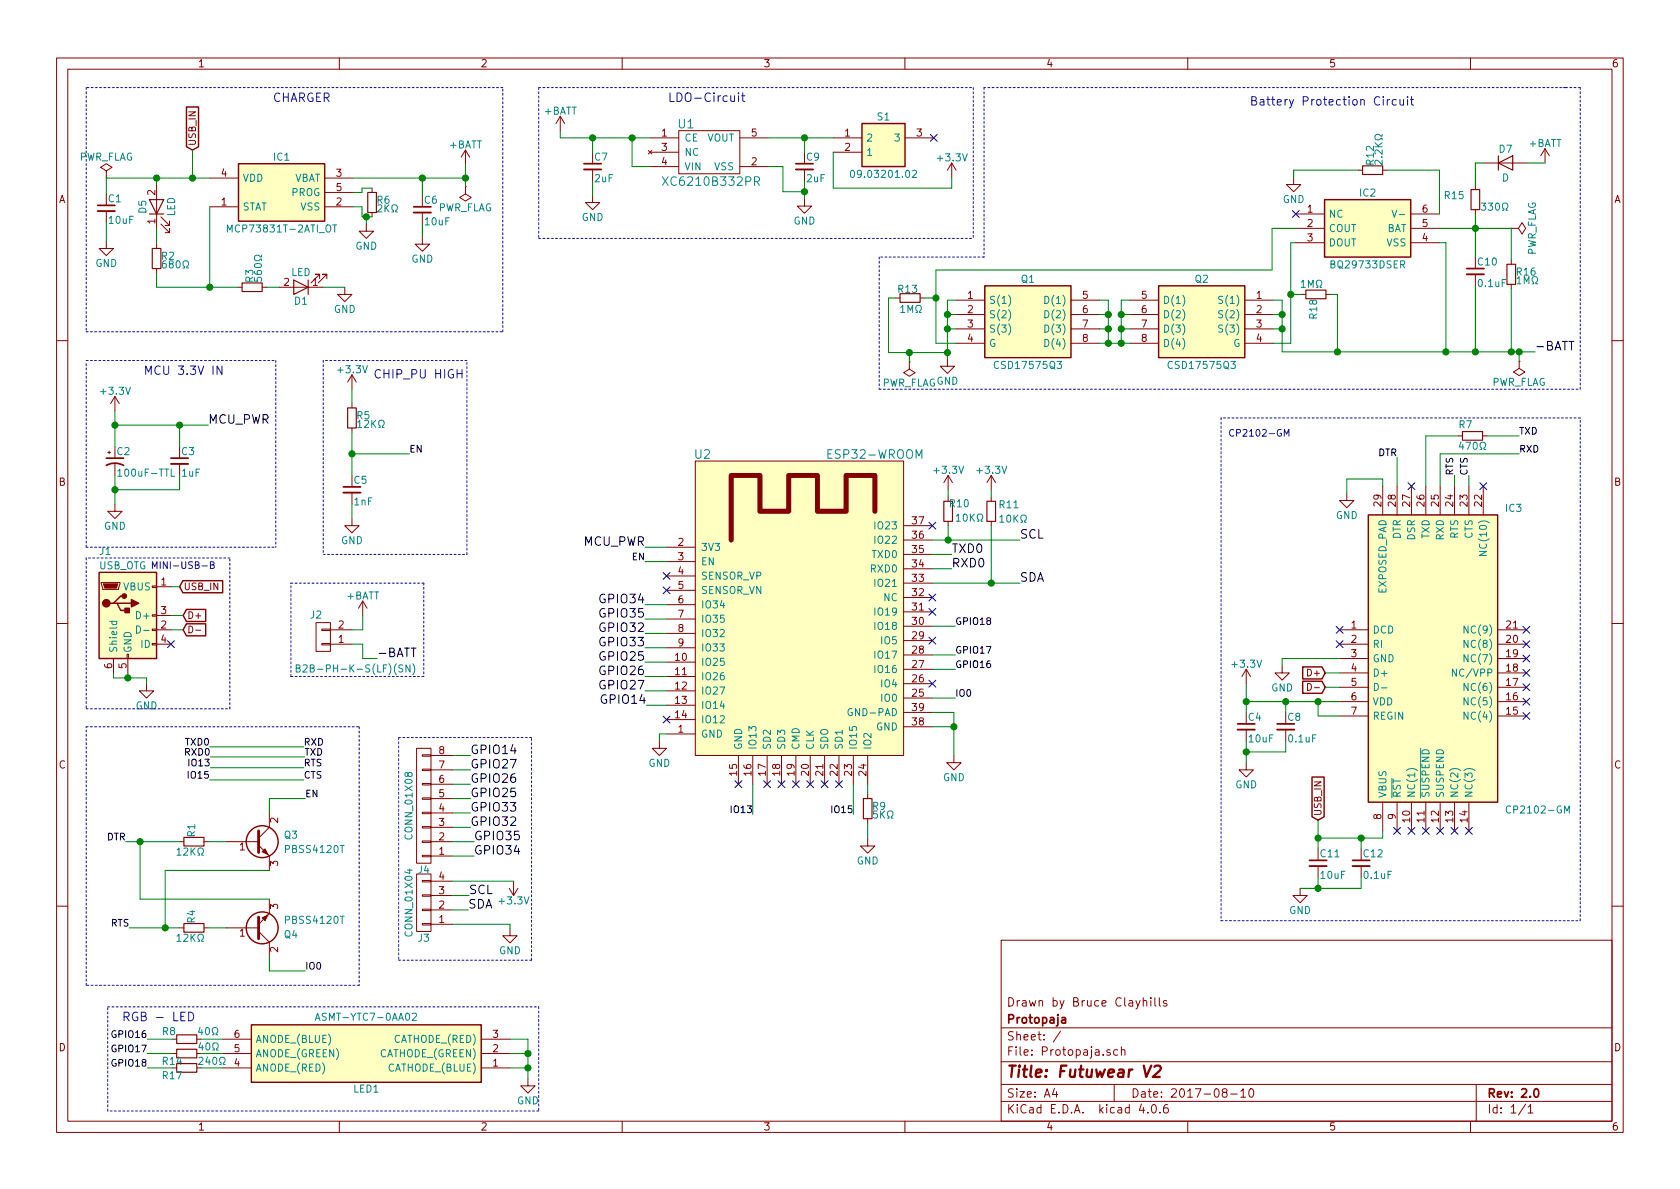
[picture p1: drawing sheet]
EESchema Schematic File Version 2
LIBS:Protopaja-rescue
LIBS:power
LIBS:device
LIBS:transistors
LIBS:conn
LIBS:linear
LIBS:regul
LIBS:74xx
LIBS:cmos4000
LIBS:adc-dac
LIBS:memory
LIBS:xilinx
LIBS:microcontrollers
LIBS:dsp
LIBS:microchip
LIBS:analog_switches
LIBS:motorola
LIBS:texas
LIBS:intel
LIBS:audio
LIBS:interface
LIBS:digital-audio
LIBS:philips
LIBS:display
LIBS:cypress
LIBS:siliconi
LIBS:opto
LIBS:atmel
LIBS:contrib
LIBS:valves
LIBS:Protopaja
LIBS:Protopaja-cache
EELAYER 25 0
EELAYER END
$Descr A4 11693 8268
encoding utf-8
Sheet 1 1
Title "Futuwear V2"
Date "2017-08-10"
Rev "2.0"
Comp "Protopaja"
Comment1 "Drawn by Bruce Clayhills"
Comment2 ""
Comment3 ""
Comment4 ""
$EndDescr
$Comp
L ESP32-WROOM U2
U 1 1
P 5590 4400
F 0 "U2" H 4890 5650 60  0000 C CNN
F 1 "ESP32-WROOM" H 6090 5650 60  0000 C CNN
F 2 "ESP32-footprints-Lib:ESP32-WROOM" H 5940 5750 60  0001 C CNN
F 3 "" H 5140 4850 60  0001 C CNN
	1    5590 4400
	1    0    0    -1  
$EndComp
$Comp
L +3.3V #PWR01
U 1 1
P 6625 1225
F 0 "#PWR01" H 6625 1075 50  0001 C CNN
F 1 "+3.3V" H 6625 1365 50  0000 C CNN
F 2 "" H 6625 1225 50  0001 C CNN
F 3 "" H 6625 1225 50  0001 C CNN
	1    6625 1225
	1    0    0    -1  
$EndComp
$Comp
L C_Small C7
U 1 1
P 4125 1150
F 0 "C7" H 4135 1220 50  0000 L CNN
F 1 "2uF" H 4135 1070 50  0000 L CNN
F 2 "Capacitors_SMD:C_0805_HandSoldering" H 4125 1150 50  0001 C CNN
F 3 "" H 4125 1150 50  0001 C CNN
	1    4125 1150
	1    0    0    -1  
$EndComp
$Comp
L C_Small C9
U 1 1
P 5600 1150
F 0 "C9" H 5610 1220 50  0000 L CNN
F 1 "2uF" H 5610 1070 50  0000 L CNN
F 2 "Capacitors_SMD:C_0805_HandSoldering" H 5600 1150 50  0001 C CNN
F 3 "" H 5600 1150 50  0001 C CNN
	1    5600 1150
	1    0    0    -1  
$EndComp
$Comp
L GND #PWR02
U 1 1
P 4125 1350
F 0 "#PWR02" H 4125 1100 50  0001 C CNN
F 1 "GND" H 4125 1200 50  0000 C CNN
F 2 "" H 4125 1350 50  0001 C CNN
F 3 "" H 4125 1350 50  0001 C CNN
	1    4125 1350
	1    0    0    -1  
$EndComp
Text Notes 4650 700  0    60   ~ 0
LDO-Circuit\n
$Comp
L +3.3V #PWR03
U 1 1
P 800 2850
F 0 "#PWR03" H 800 2700 50  0001 C CNN
F 1 "+3.3V" H 800 2990 50  0000 C CNN
F 2 "" H 800 2850 50  0001 C CNN
F 3 "" H 800 2850 50  0001 C CNN
	1    800  2850
	1    0    0    -1  
$EndComp
$Comp
L C_Small C3
U 1 1
P 1250 3200
F 0 "C3" H 1260 3270 50  0000 L CNN
F 1 "1uF" H 1260 3120 50  0000 L CNN
F 2 "Capacitors_SMD:C_0805_HandSoldering" H 1250 3200 50  0001 C CNN
F 3 "" H 1250 3200 50  0001 C CNN
	1    1250 3200
	1    0    0    -1  
$EndComp
$Comp
L GND #PWR04
U 1 1
P 800 3500
F 0 "#PWR04" H 800 3250 50  0001 C CNN
F 1 "GND" H 800 3350 50  0000 C CNN
F 2 "" H 800 3500 50  0001 C CNN
F 3 "" H 800 3500 50  0001 C CNN
	1    800  3500
	1    0    0    -1  
$EndComp
Text Notes 1000 2600 0    59   ~ 0
MCU 3.3V IN\n
$Comp
L C_Small C5
U 1 1
P 2450 3400
F 0 "C5" H 2460 3470 50  0000 L CNN
F 1 "1nF" H 2460 3320 50  0000 L CNN
F 2 "Capacitors_SMD:C_0805_HandSoldering" H 2450 3400 50  0001 C CNN
F 3 "" H 2450 3400 50  0001 C CNN
	1    2450 3400
	1    0    0    -1  
$EndComp
$Comp
L R_Small R5
U 1 1
P 2450 2900
F 0 "R5" H 2480 2920 50  0000 L CNN
F 1 "12KΩ" H 2480 2860 50  0000 L CNN
F 2 "Resistors_SMD:R_0805_HandSoldering" H 2450 2900 50  0001 C CNN
F 3 "" H 2450 2900 50  0001 C CNN
	1    2450 2900
	1    0    0    -1  
$EndComp
$Comp
L +3.3V #PWR05
U 1 1
P 2450 2700
F 0 "#PWR05" H 2450 2550 50  0001 C CNN
F 1 "+3.3V" H 2450 2840 50  0000 C CNN
F 2 "" H 2450 2700 50  0001 C CNN
F 3 "" H 2450 2700 50  0001 C CNN
	1    2450 2700
	1    0    0    -1  
$EndComp
$Comp
L GND #PWR06
U 1 1
P 2450 3600
F 0 "#PWR06" H 2450 3350 50  0001 C CNN
F 1 "GND" H 2450 3450 50  0000 C CNN
F 2 "" H 2450 3600 50  0001 C CNN
F 3 "" H 2450 3600 50  0001 C CNN
	1    2450 3600
	1    0    0    -1  
$EndComp
Text Notes 2600 2625 0    59   ~ 0
CHIP_PU HIGH
$Comp
L GND #PWR07
U 1 1
P 6640 5250
F 0 "#PWR07" H 6640 5000 50  0001 C CNN
F 1 "GND" H 6640 5100 50  0000 C CNN
F 2 "" H 6640 5250 50  0001 C CNN
F 3 "" H 6640 5250 50  0001 C CNN
	1    6640 5250
	1    0    0    -1  
$EndComp
$Comp
L R_Small R12
U 1 1
P 9555 1175
F 0 "R12" H 9585 1195 50  0000 L CNN
F 1 "2.2KΩ" H 9585 1135 50  0000 L CNN
F 2 "Resistors_SMD:R_0805_HandSoldering" H 9555 1175 50  0001 C CNN
F 3 "" H 9555 1175 50  0001 C CNN
	1    9555 1175
	0    -1   -1   0   
$EndComp
$Comp
L R_Small R15
U 1 1
P 10270 1380
F 0 "R15" H 10345 1355 50  0000 L CNN
F 1 "330Ω" H 10035 1435 50  0000 L CNN
F 2 "Resistors_SMD:R_0805_HandSoldering" H 10270 1380 50  0001 C CNN
F 3 "" H 10270 1380 50  0001 C CNN
	1    10270 1380
	-1   0    0    1   
$EndComp
$Comp
L C_Small C10
U 1 1
P 10270 1880
F 0 "C10" H 10280 1950 50  0000 L CNN
F 1 "0.1uF" H 10280 1800 50  0000 L CNN
F 2 "Capacitors_SMD:C_0805_HandSoldering" H 10270 1880 50  0001 C CNN
F 3 "" H 10270 1880 50  0001 C CNN
	1    10270 1880
	1    0    0    -1  
$EndComp
$Comp
L D D7
U 1 1
P 10480 1125
F 0 "D7" H 10480 1225 50  0000 C CNN
F 1 "D" H 10480 1025 50  0000 C CNN
F 2 "Diodes_SMD:D_0805" H 10480 1125 50  0001 C CNN
F 3 "" H 10480 1125 50  0001 C CNN
	1    10480 1125
	1    0    0    -1  
$EndComp
$Comp
L R_Small R16
U 1 1
P 10520 1900
F 0 "R16" H 10550 1920 50  0000 L CNN
F 1 "1MΩ" H 10550 1860 50  0000 L CNN
F 2 "Resistors_SMD:R_0805_HandSoldering" H 10520 1900 50  0001 C CNN
F 3 "" H 10520 1900 50  0001 C CNN
	1    10520 1900
	1    0    0    -1  
$EndComp
$Comp
L C_Small C6
U 1 1
P 2940 1450
F 0 "C6" H 2950 1520 50  0000 L CNN
F 1 "10uF" H 2950 1370 50  0000 L CNN
F 2 "Capacitors_SMD:C_0805_HandSoldering" H 2940 1450 50  0001 C CNN
F 3 "" H 2940 1450 50  0001 C CNN
	1    2940 1450
	1    0    0    -1  
$EndComp
$Comp
L GND #PWR08
U 1 1
P 2940 1640
F 0 "#PWR08" H 2940 1390 50  0001 C CNN
F 1 "GND" H 2940 1490 50  0000 C CNN
F 2 "" H 2940 1640 50  0001 C CNN
F 3 "" H 2940 1640 50  0001 C CNN
	1    2940 1640
	1    0    0    -1  
$EndComp
$Comp
L C_Small C1
U 1 1
P 740 1440
F 0 "C1" H 750 1510 50  0000 L CNN
F 1 "10uF" H 750 1360 50  0000 L CNN
F 2 "Capacitors_SMD:C_0805_HandSoldering" H 740 1440 50  0001 C CNN
F 3 "" H 740 1440 50  0001 C CNN
	1    740  1440
	1    0    0    -1  
$EndComp
$Comp
L GND #PWR09
U 1 1
P 740 1670
F 0 "#PWR09" H 740 1420 50  0001 C CNN
F 1 "GND" H 740 1520 50  0000 C CNN
F 2 "" H 740 1670 50  0001 C CNN
F 3 "" H 740 1670 50  0001 C CNN
	1    740  1670
	1    0    0    -1  
$EndComp
$Comp
L R_Small R2
U 1 1
P 1090 1790
F 0 "R2" H 1120 1810 50  0000 L CNN
F 1 "680Ω" H 1120 1750 50  0000 L CNN
F 2 "Resistors_SMD:R_0805_HandSoldering" H 1090 1790 50  0001 C CNN
F 3 "" H 1090 1790 50  0001 C CNN
	1    1090 1790
	1    0    0    -1  
$EndComp
$Comp
L R_Small R3
U 1 1
P 1755 1990
F 0 "R3" H 1785 2010 50  0000 L CNN
F 1 "560Ω" H 1785 1950 50  0000 L CNN
F 2 "Resistors_SMD:R_0805_HandSoldering" H 1755 1990 50  0001 C CNN
F 3 "" H 1755 1990 50  0001 C CNN
	1    1755 1990
	0    -1   -1   0   
$EndComp
$Comp
L GND #PWR010
U 1 1
P 2400 1990
F 0 "#PWR010" H 2400 1740 50  0001 C CNN
F 1 "GND" H 2400 1840 50  0000 C CNN
F 2 "" H 2400 1990 50  0001 C CNN
F 3 "" H 2400 1990 50  0001 C CNN
	1    2400 1990
	1    0    0    -1  
$EndComp
$Comp
L R_Small R9
U 1 1
P 6040 5620
F 0 "R9" H 6070 5640 50  0000 L CNN
F 1 "5KΩ" H 6070 5580 50  0000 L CNN
F 2 "Resistors_SMD:R_0805_HandSoldering" H 6040 5620 50  0001 C CNN
F 3 "" H 6040 5620 50  0001 C CNN
	1    6040 5620
	1    0    0    -1  
$EndComp
$Comp
L GND #PWR011
U 1 1
P 6040 5830
F 0 "#PWR011" H 6040 5580 50  0001 C CNN
F 1 "GND" H 6040 5680 50  0000 C CNN
F 2 "" H 6040 5830 50  0001 C CNN
F 3 "" H 6040 5830 50  0001 C CNN
	1    6040 5830
	1    0    0    -1  
$EndComp
$Comp
L R_Small R6
U 1 1
P 2590 1400
F 0 "R6" H 2620 1420 50  0000 L CNN
F 1 "2KΩ" H 2620 1360 50  0000 L CNN
F 2 "Resistors_SMD:R_0805_HandSoldering" H 2590 1400 50  0001 C CNN
F 3 "" H 2590 1400 50  0001 C CNN
	1    2590 1400
	1    0    0    -1  
$EndComp
Text Notes 1900 700  0    59   ~ 0
CHARGER\n
$Comp
L R_Small R13
U 1 1
P 6335 2065
F 0 "R13" V 6270 1975 50  0000 L CNN
F 1 "1MΩ" V 6410 1990 50  0000 L CNN
F 2 "Resistors_SMD:R_0805_HandSoldering" H 6335 2065 50  0001 C CNN
F 3 "" H 6335 2065 50  0001 C CNN
	1    6335 2065
	0    1    1    0   
$EndComp
Text Notes 8700 725  0    59   ~ 0
Battery Protection Circuit\n
$Comp
L R_Small R10
U 1 1
P 6600 3550
F 0 "R10" H 6450 3500 50  0000 L CNN
F 1 "10KΩ" H 6350 3600 50  0000 L CNN
F 2 "Resistors_SMD:R_0805_HandSoldering" H 6600 3550 50  0001 C CNN
F 3 "" H 6600 3550 50  0001 C CNN
	1    6600 3550
	-1   0    0    1   
$EndComp
$Comp
L R_Small R11
U 1 1
P 6900 3550
F 0 "R11" H 6950 3600 50  0000 L CNN
F 1 "10KΩ" H 6950 3500 50  0000 L CNN
F 2 "Resistors_SMD:R_0805_HandSoldering" H 6900 3550 50  0001 C CNN
F 3 "" H 6900 3550 50  0001 C CNN
	1    6900 3550
	1    0    0    -1  
$EndComp
$Comp
L +3.3V #PWR012
U 1 1
P 6600 3400
F 0 "#PWR012" H 6600 3250 50  0001 C CNN
F 1 "+3.3V" H 6600 3540 50  0000 C CNN
F 2 "" H 6600 3400 50  0001 C CNN
F 3 "" H 6600 3400 50  0001 C CNN
	1    6600 3400
	1    0    0    -1  
$EndComp
$Comp
L +3.3V #PWR013
U 1 1
P 6900 3400
F 0 "#PWR013" H 6900 3250 50  0001 C CNN
F 1 "+3.3V" H 6900 3540 50  0000 C CNN
F 2 "" H 6900 3400 50  0001 C CNN
F 3 "" H 6900 3400 50  0001 C CNN
	1    6900 3400
	1    0    0    -1  
$EndComp
$Comp
L BQ29733DSER IC2
U 1 1
P 9020 1480
F 0 "IC2" H 9520 1630 50  0000 C CNN
F 1 "BQ29733DSER" H 9520 1130 50  0000 C CNN
F 2 "BQ29702DSER:DSE_(S-PWSON-N6)" H 9520 1030 50  0001 C CNN
F 3 "http://www.ti.com/lit/ds/symlink/bq2971.pdf" H 9520 930 50  0001 C CNN
F 4 "Li-Ion/Li Polymer Advanced Single-Cell Battery Protector IC Family" H 9520 830 50  0001 C CNN "Description"
F 5 "RS" H 9520 730 50  0001 C CNN "Supplier_Name"
F 6 "" H 9520 630 50  0001 C CNN "RS Part Number"
F 7 "Texas Instruments" H 9520 530 50  0001 C CNN "Manufacturer_Name"
F 8 "BQ29702DSER" H 9520 430 50  0001 C CNN "Manufacturer_Part_Number"
F 9 "" H 9520 330 50  0001 C CNN "Allied_Number"
F 10 "" H 9520 230 50  0001 C CNN "Other Part Number"
F 11 "" H 9870 130 50  0001 C CNN "Height"
	1    9020 1480
	1    0    0    -1  
$EndComp
$Comp
L MCP73831T-2ATI_OT IC1
U 1 1
P 1460 1230
F 0 "IC1" H 1960 1380 50  0000 C CNN
F 1 "MCP73831T-2ATI_OT" H 1960 880 50  0000 C CNN
F 2 "MCP73831T-2ATI_OT:SOT95P270X145-5N" H 1960 780 50  0001 C CNN
F 3 "http://docs-europe.electrocomponents.com/webdocs/1381/0900766b81381747.pdf" H 1960 680 50  0001 C CNN
F 4 "Microchip MCP73831T-2ATI/OT, Battery Charge Controller Lithium-Ion/Polymer, 500mA, 5-pin SOT-23" H 1960 580 50  0001 C CNN "Description"
F 5 "RS" H 1960 480 50  0001 C CNN "Supplier_Name"
F 6 "7386617P" H 1960 380 50  0001 C CNN "RS Part Number"
F 7 "Microchip" H 1960 280 50  0001 C CNN "Manufacturer_Name"
F 8 "MCP73831T-2ATI/OT" H 1960 180 50  0001 C CNN "Manufacturer_Part_Number"
F 9 "70388655" H 1960 80  50  0001 C CNN "Allied_Number"
F 10 "" H 1960 -20 50  0001 C CNN "Other Part Number"
F 11 "1.45" H 2310 -120 50  0001 C CNN "Height"
	1    1460 1230
	1    0    0    -1  
$EndComp
NoConn ~ 4640 4000
NoConn ~ 4640 4100
NoConn ~ 5140 5450
NoConn ~ 5340 5450
NoConn ~ 5440 5450
NoConn ~ 5540 5450
NoConn ~ 5640 5450
NoConn ~ 5740 5450
NoConn ~ 5840 5450
NoConn ~ 6490 4450
NoConn ~ 6490 4250
NoConn ~ 6490 4150
NoConn ~ 6490 3650
Text Label 1465 5260 2    47   ~ 0
RXD0
Text Label 1460 5190 2    47   ~ 0
TXD0
NoConn ~ 9020 1480
$Comp
L +BATT #PWR014
U 1 1
P 10755 1125
F 0 "#PWR014" H 10755 975 50  0001 C CNN
F 1 "+BATT" H 10755 1265 50  0000 C CNN
F 2 "" H 10755 1125 50  0001 C CNN
F 3 "" H 10755 1125 50  0001 C CNN
	1    10755 1125
	1    0    0    -1  
$EndComp
$Comp
L +BATT #PWR015
U 1 1
P 3240 1135
F 0 "#PWR015" H 3240 985 50  0001 C CNN
F 1 "+BATT" H 3240 1275 50  0000 C CNN
F 2 "" H 3240 1135 50  0001 C CNN
F 3 "" H 3240 1135 50  0001 C CNN
	1    3240 1135
	1    0    0    -1  
$EndComp
Text Label 7100 4050 0    60   ~ 0
SDA
Text Label 7100 3750 0    60   ~ 0
SCL
Text Label 6625 3850 0    60   ~ 0
TXD0
Text Label 6625 3950 0    60   ~ 0
RXD0
Text Label 4490 4600 2    60   ~ 0
GPIO25
Text Label 4490 4700 2    60   ~ 0
GPIO26
Text Label 4490 4800 2    60   ~ 0
GPIO27
Text Label 4500 4900 2    60   ~ 0
GPIO14
$Comp
L PWR_FLAG #FLG016
U 1 1
P 740 1230
F 0 "#FLG016" H 740 1305 50  0001 C CNN
F 1 "PWR_FLAG" H 740 1380 50  0000 C CNN
F 2 "" H 740 1230 50  0001 C CNN
F 3 "" H 740 1230 50  0001 C CNN
	1    740  1230
	1    0    0    -1  
$EndComp
$Comp
L +BATT #PWR017
U 1 1
P 3900 900
F 0 "#PWR017" H 3900 750 50  0001 C CNN
F 1 "+BATT" H 3900 1040 50  0000 C CNN
F 2 "" H 3900 900 50  0001 C CNN
F 3 "" H 3900 900 50  0001 C CNN
	1    3900 900 
	1    0    0    -1  
$EndComp
Text Label 10685 2440 0    60   ~ 0
-BATT
$Comp
L PWR_FLAG #FLG018
U 1 1
P 10520 1580
F 0 "#FLG018" H 10520 1655 50  0001 C CNN
F 1 "PWR_FLAG" H 10520 1730 50  0000 C CNN
F 2 "" H 10520 1580 50  0001 C CNN
F 3 "" H 10520 1580 50  0001 C CNN
	1    10520 1580
	0    1    1    0   
$EndComp
Text Label 4490 3800 2    60   ~ 0
MCU_PWR
Text Label 1450 2950 0    60   ~ 0
MCU_PWR
Text GLabel 1340 1035 1    47   Input ~ 0
USB_IN
Text GLabel 1250 4075 2    47   Input ~ 0
USB_IN
$Comp
L GND #PWR019
U 1 1
P 1020 4750
F 0 "#PWR019" H 1020 4500 50  0001 C CNN
F 1 "GND" H 1020 4600 50  0000 C CNN
F 2 "" H 1020 4750 50  0001 C CNN
F 3 "" H 1020 4750 50  0001 C CNN
	1    1020 4750
	1    0    0    -1  
$EndComp
Text Notes 1050 3950 0    47   ~ 0
MINI-USB-B\n
Text Label 5940 5660 2    47   ~ 0
IO15
Text Label 2115 5335 0    47   ~ 0
RTS
NoConn ~ 6490 4750
Text Label 6650 4550 0    47   ~ 0
GPIO17
Text Label 6650 4650 0    47   ~ 0
GPIO16
$Comp
L PWR_FLAG #FLG020
U 1 1
P 3240 1290
F 0 "#FLG020" H 3240 1365 50  0001 C CNN
F 1 "PWR_FLAG" H 3240 1440 50  0000 C CNN
F 2 "" H 3240 1290 50  0001 C CNN
F 3 "" H 3240 1290 50  0001 C CNN
	1    3240 1290
	-1   0    0    1   
$EndComp
Text Label 2850 3150 0    47   ~ 0
EN
Text Label 4490 3900 2    47   ~ 0
EN
Text Label 6650 4850 0    47   ~ 0
IO0
$Comp
L 09.03201.02 S1
U 1 1
P 5800 950
F 0 "S1" H 6150 1100 50  0000 C CNN
F 1 "09.03201.02" H 6150 700 50  0000 C CNN
F 2 "09.03201:SHDR3W60P0X254_1X3_1000X250X740P" H 6150 600 50  0001 C CNN
F 3 "http://eao.com/fileadmin/countries/uk/eoz/pdf/EOZ_1K2_slide_switch.pdf" H 6150 500 50  0001 C CNN
F 4 "EAO - 09.03201.02 - SWITCH, SPST-CO, 0.5A, 12V, PCB, RED" H 6150 400 50  0001 C CNN "Description"
F 5 "RS" H 6150 300 50  0001 C CNN "Supplier_Name"
F 6 "" H 6150 200 50  0001 C CNN "RS Part Number"
F 7 "EAO" H 6150 100 50  0001 C CNN "Manufacturer_Name"
F 8 "09.03201.02" H 6150 0   50  0001 C CNN "Manufacturer_Part_Number"
F 9 "" H 6150 -100 50  0001 C CNN "Allied_Number"
F 10 "" H 6150 -200 50  0001 C CNN "Other Part Number"
F 11 "7.4" H 6350 -300 50  0001 C CNN "Height"
	1    5800 950 
	1    0    0    -1  
$EndComp
$Comp
L XC6210B332PR U1
U 1 1
P 4950 1050
F 0 "U1" H 4775 1250 60  0000 C CNN
F 1 "XC6210B332PR" H 4950 850 60  0000 C CNN
F 2 "TO_SOT_Packages_SMD:SOT89-5_Housing_Handsoldering" H 4900 850 60  0001 C CNN
F 3 "" H 4900 850 60  0001 C CNN
	1    4950 1050
	1    0    0    -1  
$EndComp
$Comp
L GND #PWR021
U 1 1
P 5600 1375
F 0 "#PWR021" H 5600 1125 50  0001 C CNN
F 1 "GND" H 5600 1225 50  0000 C CNN
F 2 "" H 5600 1375 50  0001 C CNN
F 3 "" H 5600 1375 50  0001 C CNN
	1    5600 1375
	1    0    0    -1  
$EndComp
$Comp
L CP2102-GM IC3
U 1 1
P 9325 4375
F 0 "IC3" H 10475 5225 50  0000 L CNN
F 1 "CP2102-GM" H 10475 3125 50  0000 L CNN
F 2 "CP2102-GM:QFN50P500X500X100-29N" H 10475 3025 50  0001 L CNN
F 3 "http://docs-europe.electrocomponents.com/webdocs/065a/0900766b8065a805.pdf" H 10475 2925 50  0001 L CNN
F 4 "CP2102-GM, USB Controller 12Mbit/s USB 2.0, 3.3 V, 28-Pin, QFN" H 10475 2825 50  0001 L CNN "Description"
F 5 "RS" H 10475 2725 50  0001 C CNN "Supplier_Name"
F 6 "5268841" H 10475 2625 50  0001 C CNN "RS Part Number"
F 7 "Silicon Laboratories" H 10475 2525 50  0001 C CNN "Manufacturer_Name"
F 8 "CP2102-GM" H 10475 2425 50  0001 C CNN "Manufacturer_Part_Number"
F 9 "R1015739" H 10475 2325 50  0001 C CNN "Allied_Number"
F 10 "" H 10475 2225 50  0001 C CNN "Other Part Number"
F 11 "1" H 10475 2125 50  0001 C CNN "Height"
	1    9325 4375
	1    0    0    -1  
$EndComp
NoConn ~ 10025 5775
NoConn ~ 10125 5775
NoConn ~ 10225 5775
NoConn ~ 10625 4975
NoConn ~ 10625 4875
NoConn ~ 10625 4775
NoConn ~ 10625 4575
NoConn ~ 10625 4475
NoConn ~ 10625 4375
NoConn ~ 10325 3375
NoConn ~ 9725 5775
NoConn ~ 9825 5775
$Comp
L GND #PWR022
U 1 1
P 9375 3425
F 0 "#PWR022" H 9375 3175 50  0001 C CNN
F 1 "GND" H 9375 3275 50  0000 C CNN
F 2 "" H 9375 3425 50  0001 C CNN
F 3 "" H 9375 3425 50  0001 C CNN
	1    9375 3425
	1    0    0    -1  
$EndComp
$Comp
L GND #PWR023
U 1 1
P 8925 4625
F 0 "#PWR023" H 8925 4375 50  0001 C CNN
F 1 "GND" H 8925 4475 50  0000 C CNN
F 2 "" H 8925 4625 50  0001 C CNN
F 3 "" H 8925 4625 50  0001 C CNN
	1    8925 4625
	1    0    0    -1  
$EndComp
Text GLabel 1275 4275 2    47   Input ~ 0
D+
Text GLabel 1275 4375 2    47   Input ~ 0
D-
Text GLabel 9225 4675 0    47   Input ~ 0
D+
Text GLabel 9225 4775 0    47   Input ~ 0
D-
NoConn ~ 1190 4475
$Comp
L C_Small C11
U 1 1
P 9175 6000
F 0 "C11" H 9185 6070 50  0000 L CNN
F 1 "10uF" H 9185 5920 50  0000 L CNN
F 2 "Capacitors_SMD:C_0805_HandSoldering" H 9175 6000 50  0001 C CNN
F 3 "" H 9175 6000 50  0001 C CNN
	1    9175 6000
	1    0    0    -1  
$EndComp
$Comp
L C_Small C12
U 1 1
P 9475 6000
F 0 "C12" H 9485 6070 50  0000 L CNN
F 1 "0.1uF" H 9485 5920 50  0000 L CNN
F 2 "Capacitors_SMD:C_0805_HandSoldering" H 9475 6000 50  0001 C CNN
F 3 "" H 9475 6000 50  0001 C CNN
	1    9475 6000
	1    0    0    -1  
$EndComp
$Comp
L GND #PWR024
U 1 1
P 9050 6175
F 0 "#PWR024" H 9050 5925 50  0001 C CNN
F 1 "GND" H 9050 6025 50  0000 C CNN
F 2 "" H 9050 6175 50  0001 C CNN
F 3 "" H 9050 6175 50  0001 C CNN
	1    9050 6175
	1    0    0    -1  
$EndComp
Text GLabel 9175 5700 1    47   Input ~ 0
USB_IN
$Comp
L C_Small C4
U 1 1
P 8675 5050
F 0 "C4" H 8685 5120 50  0000 L CNN
F 1 "10uF" H 8685 4970 50  0000 L CNN
F 2 "Capacitors_SMD:C_0805_HandSoldering" H 8675 5050 50  0001 C CNN
F 3 "" H 8675 5050 50  0001 C CNN
	1    8675 5050
	1    0    0    -1  
$EndComp
$Comp
L C_Small C8
U 1 1
P 8950 5050
F 0 "C8" H 8960 5120 50  0000 L CNN
F 1 "0.1uF" H 8960 4970 50  0000 L CNN
F 2 "Capacitors_SMD:C_0805_HandSoldering" H 8950 5050 50  0001 C CNN
F 3 "" H 8950 5050 50  0001 C CNN
	1    8950 5050
	1    0    0    -1  
$EndComp
$Comp
L GND #PWR025
U 1 1
P 8675 5300
F 0 "#PWR025" H 8675 5050 50  0001 C CNN
F 1 "GND" H 8675 5150 50  0000 C CNN
F 2 "" H 8675 5300 50  0001 C CNN
F 3 "" H 8675 5300 50  0001 C CNN
	1    8675 5300
	1    0    0    -1  
$EndComp
$Comp
L +3.3V #PWR026
U 1 1
P 8675 4750
F 0 "#PWR026" H 8675 4600 50  0001 C CNN
F 1 "+3.3V" H 8675 4890 50  0000 C CNN
F 2 "" H 8675 4750 50  0001 C CNN
F 3 "" H 8675 4750 50  0001 C CNN
	1    8675 4750
	1    0    0    -1  
$EndComp
$Comp
L R_Small R1
U 1 1
P 1350 5850
F 0 "R1" H 1380 5870 50  0000 L CNN
F 1 "12KΩ" V 1275 5775 50  0000 L CNN
F 2 "Resistors_SMD:R_0805_HandSoldering" H 1350 5850 50  0001 C CNN
F 3 "" H 1350 5850 50  0001 C CNN
	1    1350 5850
	0    -1   -1   0   
$EndComp
$Comp
L R_Small R4
U 1 1
P 1350 6450
F 0 "R4" H 1380 6470 50  0000 L CNN
F 1 "12KΩ" V 1275 6375 50  0000 L CNN
F 2 "Resistors_SMD:R_0805_HandSoldering" H 1350 6450 50  0001 C CNN
F 3 "" H 1350 6450 50  0001 C CNN
	1    1350 6450
	0    -1   -1   0   
$EndComp
$Comp
L Q_NPN_BCE Q3
U 1 1
P 1775 5850
F 0 "Q3" H 1975 5900 50  0000 L CNN
F 1 "PBSS4120T" H 1975 5800 50  0000 L CNN
F 2 "TO_SOT_Packages_SMD:SOT-23" H 1975 5950 50  0001 C CNN
F 3 "" H 1775 5850 50  0001 C CNN
	1    1775 5850
	1    0    0    -1  
$EndComp
$Comp
L Q_NPN_BCE Q4
U 1 1
P 1775 6450
F 0 "Q4" H 1975 6500 50  0000 L CNN
F 1 "PBSS4120T" H 1975 6400 50  0000 L CNN
F 2 "TO_SOT_Packages_SMD:SOT-23" H 1975 6550 50  0001 C CNN
F 3 "" H 1775 6450 50  0001 C CNN
	1    1775 6450
	1    0    0    1   
$EndComp
Text Label 2125 5550 0    47   ~ 0
EN
Text Label 2125 6750 0    47   ~ 0
IO0
Text Label 875  5850 2    47   ~ 0
DTR
Text Label 900  6450 2    47   ~ 0
RTS
Text Label 2115 5190 0    47   ~ 0
RXD
Text Label 2120 5260 0    47   ~ 0
TXD
Text Label 2115 5420 0    47   ~ 0
CTS
Text Label 1465 5335 2    47   ~ 0
IO13
Text Label 1460 5420 2    47   ~ 0
IO15
$Comp
L R_Small R7
U 1 1
P 10250 3025
F 0 "R7" V 10325 3025 50  0000 L CNN
F 1 "470Ω" V 10175 2925 50  0000 L CNN
F 2 "Resistors_SMD:R_0805_HandSoldering" H 10250 3025 50  0001 C CNN
F 3 "" H 10250 3025 50  0001 C CNN
	1    10250 3025
	0    -1   -1   0   
$EndComp
Text Label 10575 3025 0    47   ~ 0
TXD
Text Label 10575 3150 0    47   ~ 0
RXD
Text Label 9725 3175 2    47   ~ 0
DTR
Text Label 10125 3300 1    47   ~ 0
RTS
Text Label 10225 3300 1    47   ~ 0
CTS
NoConn ~ 10625 4675
NoConn ~ 9825 3375
NoConn ~ 9325 4375
NoConn ~ 9325 4475
NoConn ~ 9925 5775
Text Notes 8550 3100 0    47   ~ 0
CP2102-GM\n\n
NoConn ~ 6500 950 
$Comp
L CP1_Small C2
U 1 1
P 800 3200
F 0 "C2" H 810 3270 50  0000 L CNN
F 1 "100uF-TTL" H 810 3120 50  0000 L CNN
F 2 "Capacitors_Tantalum_SMD:CP_Tantalum_Case-A_EIA-3216-18_Hand" H 800 3200 50  0001 C CNN
F 3 "" H 800 3200 50  0001 C CNN
	1    800  3200
	1    0    0    -1  
$EndComp
$Comp
L R_Small R18
U 1 1
P 9160 2040
F 0 "R18" H 9190 2060 50  0000 L CNN
F 1 "1MΩ" V 9085 1990 50  0000 L CNN
F 2 "Resistors_SMD:R_0805_HandSoldering" H 9160 2040 50  0001 C CNN
F 3 "" H 9160 2040 50  0001 C CNN
	1    9160 2040
	0    -1   1    0   
$EndComp
NoConn ~ 4640 5000
Text Label 4490 4400 2    60   ~ 0
GPIO32
Text Label 4490 4500 2    60   ~ 0
GPIO33
Text Label 5240 5660 2    47   ~ 0
IO13
Text Label 6650 4350 0    47   ~ 0
GPIO18
$Comp
L ASMT-YTC7-0AA02 LED1
U 1 1
P 3550 7425
F 0 "LED1" H 4550 7575 50  0000 C CNN
F 1 "ASMT-YTC7-0AA02" H 4550 7075 50  0000 C CNN
F 2 "ASMT-YTC7-0AA02:ASMT-YTC7-0AA02" H 4550 6975 50  0001 C CNN
F 3 "https://docs.broadcom.com/docs/AV02-3819EN" H 4550 6875 50  0001 C CNN
F 4 "Broadcom ASMT-YTC7-0AA02 3 RGB LED, 469 / 529 / 623 nm PLCC 6, Square Lens SMD package" H 4550 6775 50  0001 C CNN "Description"
F 5 "RS" H 4550 6675 50  0001 C CNN "Supplier_Name"
F 6 "8305097" H 4550 6575 50  0001 C CNN "RS Part Number"
F 7 "Broadcom" H 4550 6475 50  0001 C CNN "Manufacturer_Name"
F 8 "ASMT-YTC7-0AA02" H 4550 6375 50  0001 C CNN "Manufacturer_Part_Number"
F 9 "" H 4550 6275 50  0001 C CNN "Allied_Number"
F 10 "" H 4550 6175 50  0001 C CNN "Other Part Number"
F 11 "" H 5400 6075 50  0001 C CNN "Height"
	1    3550 7425
	-1   0    0    1   
$EndComp
$Comp
L R_Small R8
U 1 1
P 1300 7225
F 0 "R8" V 1350 7300 50  0000 L CNN
F 1 "40Ω" V 1350 7000 50  0000 L CNN
F 2 "Resistors_SMD:R_0805_HandSoldering" H 1300 7225 50  0001 C CNN
F 3 "" H 1300 7225 50  0001 C CNN
	1    1300 7225
	0    -1   -1   0   
$EndComp
$Comp
L R_Small R14
U 1 1
P 1300 7325
F 0 "R14" V 1350 7150 50  0000 L CNN
F 1 "40Ω" V 1250 7400 50  0000 L CNN
F 2 "Resistors_SMD:R_0805_HandSoldering" H 1300 7325 50  0001 C CNN
F 3 "" H 1300 7325 50  0001 C CNN
	1    1300 7325
	0    1    1    0   
$EndComp
$Comp
L R_Small R17
U 1 1
P 1300 7425
F 0 "R17" V 1350 7250 50  0000 L CNN
F 1 "240Ω" V 1250 7500 50  0000 L CNN
F 2 "Resistors_SMD:R_0805_HandSoldering" H 1300 7425 50  0001 C CNN
F 3 "" H 1300 7425 50  0001 C CNN
	1    1300 7425
	0    1    1    0   
$EndComp
Text Label 1025 7325 2    47   ~ 0
GPIO17
Text Label 1025 7225 2    47   ~ 0
GPIO16
Text Label 1025 7425 2    47   ~ 0
GPIO18
$Comp
L GND #PWR027
U 1 1
P 3675 7500
F 0 "#PWR027" H 3675 7250 50  0001 C CNN
F 1 "GND" H 3675 7350 50  0000 C CNN
F 2 "" H 3675 7500 50  0001 C CNN
F 3 "" H 3675 7500 50  0001 C CNN
	1    3675 7500
	1    0    0    -1  
$EndComp
$Comp
L GND #PWR028
U 1 1
P 4590 5150
F 0 "#PWR028" H 4590 4900 50  0001 C CNN
F 1 "GND" H 4590 5000 50  0000 C CNN
F 2 "" H 4590 5150 50  0001 C CNN
F 3 "" H 4590 5150 50  0001 C CNN
	1    4590 5150
	1    0    0    -1  
$EndComp
$Comp
L CSD17575Q3 Q1
U 1 1
P 6655 2080
F 0 "Q1" H 7155 2230 50  0000 C CNN
F 1 "CSD17575Q3" H 7155 1630 50  0000 C CNN
F 2 "CSD17575Q3:CSD16327" H 7155 1530 50  0001 C CNN
F 3 "http://www.ti.com/lit/gpn/csd17575q3" H 7155 1430 50  0001 C CNN
F 4 "30-V, N-Channel NexFET(TM) Power MOSFET  " H 7155 1330 50  0001 C CNN "Description"
F 5 "RS" H 7155 1230 50  0001 C CNN "Supplier_Name"
F 6 "" H 7155 1130 50  0001 C CNN "RS Part Number"
F 7 "Texas Instruments" H 7155 1030 50  0001 C CNN "Manufacturer_Name"
F 8 "CSD17575Q3" H 7155 930 50  0001 C CNN "Manufacturer_Part_Number"
F 9 "" H 7155 830 50  0001 C CNN "Allied_Number"
F 10 "" H 7155 730 50  0001 C CNN "Other Part Number"
F 11 "" H 7505 630 50  0001 C CNN "Height"
	1    6655 2080
	1    0    0    -1  
$EndComp
$Comp
L GND #PWR029
U 1 1
P 6595 2490
F 0 "#PWR029" H 6595 2240 50  0001 C CNN
F 1 "GND" H 6595 2340 50  0000 C CNN
F 2 "" H 6595 2490 50  0001 C CNN
F 3 "" H 6595 2490 50  0001 C CNN
	1    6595 2490
	1    0    0    -1  
$EndComp
$Comp
L CSD17575Q3 Q2
U 1 1
P 8865 2080
F 0 "Q2" H 9365 2230 50  0000 C CNN
F 1 "CSD17575Q3" H 9365 1630 50  0000 C CNN
F 2 "CSD17575Q3:CSD16327" H 9365 1530 50  0001 C CNN
F 3 "http://www.ti.com/lit/gpn/csd17575q3" H 9365 1430 50  0001 C CNN
F 4 "30-V, N-Channel NexFET(TM) Power MOSFET  " H 9365 1330 50  0001 C CNN "Description"
F 5 "RS" H 9365 1230 50  0001 C CNN "Supplier_Name"
F 6 "" H 9365 1130 50  0001 C CNN "RS Part Number"
F 7 "Texas Instruments" H 9365 1030 50  0001 C CNN "Manufacturer_Name"
F 8 "CSD17575Q3" H 9365 930 50  0001 C CNN "Manufacturer_Part_Number"
F 9 "" H 9365 830 50  0001 C CNN "Allied_Number"
F 10 "" H 9365 730 50  0001 C CNN "Other Part Number"
F 11 "" H 9715 630 50  0001 C CNN "Height"
	1    8865 2080
	-1   0    0    -1  
$EndComp
$Comp
L GND #PWR030
U 1 1
P 9005 1225
F 0 "#PWR030" H 9005 975 50  0001 C CNN
F 1 "GND" H 9005 1075 50  0000 C CNN
F 2 "" H 9005 1225 50  0001 C CNN
F 3 "" H 9005 1225 50  0001 C CNN
	1    9005 1225
	1    0    0    -1  
$EndComp
$Comp
L PWR_FLAG #FLG031
U 1 1
P 6330 2510
F 0 "#FLG031" H 6330 2585 50  0001 C CNN
F 1 "PWR_FLAG" H 6330 2660 50  0000 C CNN
F 2 "" H 6330 2510 50  0001 C CNN
F 3 "" H 6330 2510 50  0001 C CNN
	1    6330 2510
	-1   0    0    1   
$EndComp
$Comp
L PWR_FLAG #FLG032
U 1 1
P 10575 2505
F 0 "#FLG032" H 10575 2580 50  0001 C CNN
F 1 "PWR_FLAG" H 10575 2655 50  0000 C CNN
F 2 "" H 10575 2505 50  0001 C CNN
F 3 "" H 10575 2505 50  0001 C CNN
	1    10575 2505
	-1   0    0    1   
$EndComp
$Comp
L CONN_01X02 J2
U 1 1
P 2250 4425
F 0 "J2" H 2300 4275 50  0000 C CNN
F 1 "B2B-PH-K-S(LF)(SN)" H 2025 4650 50  0000 C CNN
F 2 "Connectors_JST:JST_PH_S2B-PH-K_02x2.00mm_Angled" H 2250 4425 50  0001 C CNN
F 3 "" H 2250 4425 50  0001 C CNN
	1    2250 4425
	-1   0    0    1   
$EndComp
Wire Wire Line
	800  2950 1450 2950
Wire Wire Line
	800  2850 800  3100
Wire Wire Line
	1250 2950 1250 3100
Connection ~ 1250 2950
Wire Wire Line
	800  3300 800  3500
Wire Wire Line
	1250 3300 1250 3400
Wire Wire Line
	1250 3400 800  3400
Connection ~ 800  3400
Connection ~ 800  2950
Wire Wire Line
	4640 3800 4490 3800
Wire Notes Line
	600  3800 1920 3800
Wire Notes Line
	600  3800 600  2510
Wire Wire Line
	4640 3900 4490 3900
Wire Wire Line
	2450 2700 2450 2800
Wire Wire Line
	2450 3000 2450 3300
Wire Wire Line
	2450 3500 2450 3600
Wire Wire Line
	2450 3150 2850 3150
Connection ~ 2450 3150
Wire Notes Line
	2250 2500 2250 3850
Wire Notes Line
	2250 3850 3250 3850
Wire Notes Line
	3250 3850 3250 2500
Wire Notes Line
	3250 2500 2250 2500
Wire Wire Line
	6490 4050 7100 4050
Wire Wire Line
	6490 3750 7100 3750
Wire Wire Line
	6490 4950 6640 4950
Wire Wire Line
	6640 4950 6640 5250
Wire Wire Line
	6490 5050 6640 5050
Connection ~ 6640 5050
Wire Wire Line
	10270 1280 10270 1125
Wire Wire Line
	10630 1125 10755 1125
Wire Wire Line
	3240 1135 3240 1290
Wire Wire Line
	2940 1550 2940 1640
Wire Wire Line
	740  1540 740  1670
Wire Wire Line
	1090 1990 1655 1990
Wire Wire Line
	1090 1990 1090 1890
Wire Wire Line
	1855 1990 1945 1990
Wire Wire Line
	2245 1990 2400 1990
Wire Wire Line
	6490 4850 6650 4850
Wire Wire Line
	6040 5450 6040 5520
Wire Wire Line
	6040 5720 6040 5830
Wire Wire Line
	10270 1480 10270 1780
Wire Wire Line
	10520 1580 10520 1800
Wire Wire Line
	10270 2440 10270 1980
Wire Wire Line
	10520 2440 10520 2000
Wire Notes Line
	600  600  600  2300
Wire Notes Line
	600  2300 3500 2300
Wire Notes Line
	3500 2300 3500 600 
Wire Notes Line
	3500 600  600  600 
Wire Notes Line
	10900 600  7400 600 
Wire Wire Line
	5940 5450 5940 5660
Wire Wire Line
	1465 5260 2120 5260
Wire Wire Line
	1460 5190 2115 5190
Wire Wire Line
	1465 5335 2115 5335
Wire Wire Line
	4500 4900 4640 4900
Wire Wire Line
	4490 4700 4640 4700
Wire Wire Line
	4490 4800 4640 4800
Connection ~ 6600 3750
Wire Wire Line
	6600 3400 6600 3450
Wire Wire Line
	6600 3650 6600 3750
Wire Wire Line
	6900 3650 6900 4050
Connection ~ 6900 4050
Wire Wire Line
	6900 3400 6900 3450
Wire Wire Line
	10020 1580 10520 1580
Wire Wire Line
	10020 1175 10020 1480
Wire Wire Line
	740  1230 1460 1230
Wire Wire Line
	1340 1035 1340 1230
Wire Wire Line
	740  1230 740  1340
Connection ~ 1340 1230
Wire Wire Line
	1090 1280 1090 1230
Connection ~ 1090 1230
Wire Wire Line
	1460 1430 1460 1990
Connection ~ 1460 1990
Wire Wire Line
	2460 1230 3240 1230
Wire Wire Line
	2940 1350 2940 1230
Connection ~ 2940 1230
Wire Wire Line
	2460 1330 2520 1330
Wire Wire Line
	2520 1330 2520 1300
Wire Wire Line
	2520 1300 2590 1300
Wire Wire Line
	2460 1430 2520 1430
Wire Wire Line
	2520 1430 2520 1500
Wire Wire Line
	2520 1500 2590 1500
Wire Wire Line
	10020 1680 10065 1680
Wire Wire Line
	10065 1680 10065 2440
Connection ~ 10270 1580
Wire Wire Line
	6490 3950 6625 3950
Wire Wire Line
	6490 3850 6625 3850
Wire Wire Line
	4640 4600 4490 4600
Wire Wire Line
	10270 1125 10330 1125
Wire Notes Line
	600  2500 1920 2500
Wire Notes Line
	1920 2500 1920 3800
Wire Wire Line
	1190 4075 1250 4075
Wire Wire Line
	1020 4710 1020 4750
Wire Notes Line
	600  3875 600  4925
Wire Notes Line
	600  4925 1600 4925
Wire Notes Line
	1600 4925 1600 3875
Wire Notes Line
	1600 3875 600  3875
Wire Wire Line
	790  4675 790  4710
Wire Wire Line
	790  4710 1020 4710
Wire Wire Line
	890  4675 890  4710
Connection ~ 890  4710
Wire Wire Line
	2115 5420 1460 5420
Wire Wire Line
	6490 4650 6650 4650
Wire Wire Line
	6490 4550 6650 4550
Wire Wire Line
	2550 1500 2550 1550
Connection ~ 2550 1500
Connection ~ 3240 1230
Wire Wire Line
	3900 950  4525 950 
Wire Wire Line
	3900 950  3900 900 
Wire Wire Line
	4125 1050 4125 950 
Connection ~ 4125 950 
Wire Wire Line
	4525 1150 4400 1150
Wire Wire Line
	4400 1150 4400 950 
Connection ~ 4400 950 
Wire Wire Line
	4125 1250 4125 1350
Wire Wire Line
	5350 950  5800 950 
Wire Wire Line
	5600 1050 5600 950 
Connection ~ 5600 950 
Wire Wire Line
	5350 1150 5450 1150
Wire Wire Line
	5600 1250 5600 1375
Wire Wire Line
	5450 1150 5450 1325
Wire Wire Line
	5450 1325 5600 1325
Connection ~ 5600 1325
Wire Notes Line
	3750 600  3750 1650
Wire Notes Line
	3750 1650 6775 1650
Wire Notes Line
	3750 600  6775 600 
Wire Wire Line
	9625 3375 9625 3325
Wire Wire Line
	9625 3325 9375 3325
Wire Wire Line
	9375 3325 9375 3425
Wire Wire Line
	9325 4575 8925 4575
Wire Wire Line
	8925 4575 8925 4625
Wire Wire Line
	1190 4275 1275 4275
Wire Wire Line
	1190 4375 1275 4375
Wire Wire Line
	9225 4675 9325 4675
Wire Wire Line
	9225 4775 9325 4775
Wire Wire Line
	9625 5825 9625 5775
Wire Wire Line
	9175 5825 9625 5825
Wire Wire Line
	9175 5700 9175 5900
Wire Wire Line
	9475 5900 9475 5825
Connection ~ 9475 5825
Wire Wire Line
	9175 6100 9175 6175
Wire Wire Line
	9050 6175 9475 6175
Wire Wire Line
	9475 6175 9475 6100
Connection ~ 9175 6175
Connection ~ 9175 5825
Wire Wire Line
	8675 4875 9325 4875
Wire Wire Line
	8675 4750 8675 4950
Wire Wire Line
	8950 4950 8950 4875
Connection ~ 8950 4875
Wire Wire Line
	9325 4975 9175 4975
Wire Wire Line
	9175 4975 9175 4875
Connection ~ 9175 4875
Wire Wire Line
	8950 5150 8950 5225
Wire Wire Line
	8950 5225 8675 5225
Wire Wire Line
	8675 5150 8675 5300
Connection ~ 8675 5225
Connection ~ 8675 4875
Wire Wire Line
	900  6450 1250 6450
Wire Wire Line
	875  5850 1250 5850
Wire Wire Line
	1450 5850 1575 5850
Wire Wire Line
	1450 6450 1575 6450
Wire Wire Line
	1875 6250 975  6250
Wire Wire Line
	975  6250 975  5850
Connection ~ 975  5850
Wire Wire Line
	1875 6050 1150 6050
Wire Wire Line
	1150 6050 1150 6450
Connection ~ 1150 6450
Wire Wire Line
	1875 5650 1875 5550
Wire Wire Line
	1875 6650 1875 6750
Wire Wire Line
	1875 5550 2125 5550
Wire Wire Line
	1875 6750 2125 6750
Wire Notes Line
	600  5050 2500 5050
Wire Notes Line
	2500 5050 2500 6850
Wire Notes Line
	2500 6850 600  6850
Wire Notes Line
	600  6850 600  5050
Wire Wire Line
	9725 3375 9725 3175
Wire Wire Line
	9925 3375 9925 3025
Wire Wire Line
	9925 3025 10150 3025
Wire Wire Line
	10350 3025 10575 3025
Wire Wire Line
	10025 3375 10025 3150
Wire Wire Line
	10025 3150 10575 3150
Wire Wire Line
	10125 3375 10125 3300
Wire Wire Line
	10225 3375 10225 3300
Wire Notes Line
	8500 2900 8500 6400
Wire Notes Line
	8500 6400 11000 6400
Wire Notes Line
	11000 6400 11000 2900
Wire Notes Line
	11000 2900 8500 2900
Wire Wire Line
	5800 1050 5800 1300
Wire Wire Line
	6625 1300 6625 1225
Wire Notes Line
	6775 600  6775 1650
Wire Notes Line
	6120 2700 11000 2700
Wire Wire Line
	4640 4500 4490 4500
Wire Wire Line
	4640 4400 4490 4400
Wire Wire Line
	5240 5450 5240 5660
Wire Wire Line
	6490 4350 6650 4350
Wire Wire Line
	1550 7225 1400 7225
Wire Wire Line
	1550 7325 1400 7325
Wire Wire Line
	1550 7425 1400 7425
Wire Wire Line
	1200 7225 1025 7225
Wire Wire Line
	1200 7325 1025 7325
Wire Wire Line
	1200 7425 1025 7425
Wire Wire Line
	3550 7225 3675 7225
Wire Wire Line
	3675 7225 3675 7500
Wire Wire Line
	3550 7325 3675 7325
Connection ~ 3675 7325
Wire Wire Line
	3550 7425 3675 7425
Connection ~ 3675 7425
Wire Wire Line
	4640 5100 4590 5100
Wire Wire Line
	4590 5100 4590 5150
Wire Wire Line
	7655 2080 7715 2080
Wire Wire Line
	7655 2380 7865 2380
Wire Wire Line
	7715 2280 7655 2280
Wire Wire Line
	7655 2180 7715 2180
Wire Wire Line
	6655 2080 6595 2080
Wire Wire Line
	6595 2080 6595 2490
Wire Wire Line
	6595 2280 6655 2280
Wire Wire Line
	6655 2180 6595 2180
Connection ~ 6595 2180
Wire Wire Line
	7865 2080 7805 2080
Wire Wire Line
	7805 2280 7865 2280
Wire Wire Line
	7865 2180 7805 2180
Wire Wire Line
	8865 2080 8925 2080
Wire Wire Line
	8925 2280 8865 2280
Wire Wire Line
	8865 2180 8925 2180
Connection ~ 6595 2280
Wire Wire Line
	6515 2380 6655 2380
Wire Wire Line
	8925 2080 8925 2440
Connection ~ 8925 2180
Connection ~ 8925 2280
Wire Wire Line
	9020 1680 8985 1680
Wire Wire Line
	8985 1680 8985 2380
Wire Wire Line
	8985 2380 8865 2380
Wire Wire Line
	7715 2080 7715 2380
Connection ~ 7715 2180
Connection ~ 7715 2280
Connection ~ 7715 2380
Wire Wire Line
	7805 2080 7805 2380
Connection ~ 7805 2380
Connection ~ 7805 2180
Connection ~ 7805 2280
Wire Wire Line
	8925 2440 10685 2440
Connection ~ 10065 2440
Connection ~ 10270 2440
Connection ~ 10520 2440
Wire Wire Line
	9020 1580 8855 1580
Wire Wire Line
	8855 1580 8855 1870
Wire Wire Line
	8855 1870 6515 1870
Wire Wire Line
	6515 1870 6515 2380
Wire Wire Line
	6435 2065 6515 2065
Connection ~ 6515 2065
Wire Wire Line
	6185 2445 6595 2445
Connection ~ 6595 2445
Wire Wire Line
	6235 2065 6185 2065
Wire Wire Line
	6185 2065 6185 2445
Wire Wire Line
	9060 2040 8985 2040
Connection ~ 8985 2040
Wire Wire Line
	9260 2040 9310 2040
Wire Wire Line
	9310 2040 9310 2440
Connection ~ 9310 2440
Wire Wire Line
	10020 1175 9655 1175
Wire Wire Line
	9455 1175 9005 1175
Wire Wire Line
	9005 1175 9005 1225
Wire Notes Line
	7390 600  6850 600 
Wire Notes Line
	6850 600  6850 1780
Wire Notes Line
	6850 1780 6120 1780
Wire Notes Line
	6120 1780 6120 2700
Wire Notes Line
	11000 2700 11000 600 
Wire Notes Line
	11000 600  10880 600 
Wire Wire Line
	6330 2510 6330 2445
Connection ~ 6330 2445
Wire Wire Line
	10575 2505 10575 2440
Connection ~ 10575 2440
$Comp
L +BATT #PWR033
U 1 1
P 2525 4275
F 0 "#PWR033" H 2525 4125 50  0001 C CNN
F 1 "+BATT" H 2525 4415 50  0000 C CNN
F 2 "" H 2525 4275 50  0001 C CNN
F 3 "" H 2525 4275 50  0001 C CNN
	1    2525 4275
	1    0    0    -1  
$EndComp
Wire Wire Line
	2450 4375 2525 4375
Wire Wire Line
	2525 4375 2525 4275
Text Label 2625 4575 0    60   ~ 0
-BATT
Wire Wire Line
	2450 4475 2525 4475
Wire Wire Line
	2525 4475 2525 4575
Wire Wire Line
	2525 4575 2625 4575
Wire Notes Line
	2025 4700 2025 4050
Wire Notes Line
	2025 4050 2950 4050
Wire Notes Line
	2950 4050 2950 4700
Wire Notes Line
	2950 4700 2025 4700
Wire Wire Line
	3150 5350 3275 5350
Wire Wire Line
	3150 5450 3275 5450
Wire Wire Line
	3150 5550 3275 5550
Wire Wire Line
	3150 5650 3275 5650
Wire Wire Line
	3150 5750 3275 5750
Text Label 3265 6225 0    60   ~ 0
SCL
Text Label 3260 6325 0    60   ~ 0
SDA
Text Label 3275 5550 0    60   ~ 0
GPIO25
Text Label 3275 5450 0    60   ~ 0
GPIO26
Text Label 3275 5350 0    60   ~ 0
GPIO27
Text Label 3275 5250 0    60   ~ 0
GPIO14
Text Label 3275 5750 0    60   ~ 0
GPIO32
Text Label 3275 5650 0    60   ~ 0
GPIO33
Wire Wire Line
	3150 5250 3275 5250
$Comp
L GND #PWR034
U 1 1
P 3550 6455
F 0 "#PWR034" H 3550 6205 50  0001 C CNN
F 1 "GND" H 3550 6305 50  0000 C CNN
F 2 "" H 3550 6455 50  0001 C CNN
F 3 "" H 3550 6455 50  0001 C CNN
	1    3550 6455
	1    0    0    -1  
$EndComp
$Comp
L +3.3V #PWR035
U 1 1
P 3575 6125
F 0 "#PWR035" H 3575 5975 50  0001 C CNN
F 1 "+3.3V" H 3575 6265 50  0000 C CNN
F 2 "" H 3575 6125 50  0001 C CNN
F 3 "" H 3575 6125 50  0001 C CNN
	1    3575 6125
	-1   0    0    1   
$EndComp
$Comp
L CONN_01X04 J3
U 1 1
P 2950 6275
F 0 "J3" H 2950 6525 50  0000 C CNN
F 1 "CONN_01X04" V 3050 6275 50  0000 C CNN
F 2 "Pin_Headers:Pin_Header_Straight_1x04_Pitch2.54mm" H 2950 6275 50  0001 C CNN
F 3 "" H 2950 6275 50  0001 C CNN
	1    2950 6275
	-1   0    0    1   
$EndComp
Wire Notes Line
	2775 5125 2775 6675
Wire Notes Line
	2775 6675 3700 6675
Wire Notes Line
	3700 6675 3700 5125
Text Label 4490 4200 2    60   ~ 0
GPIO34
Text Label 4490 4300 2    60   ~ 0
GPIO35
Wire Wire Line
	4640 4300 4490 4300
Wire Wire Line
	4640 4200 4490 4200
$Comp
L CONN_01X08 J4
U 1 1
P 2950 5600
F 0 "J4" H 2950 6050 50  0000 C CNN
F 1 "CONN_01X08" V 3050 5600 50  0000 C CNN
F 2 "Pin_Headers:Pin_Header_Straight_1x08_Pitch2.54mm" H 2950 5600 50  0001 C CNN
F 3 "" H 2950 5600 50  0001 C CNN
	1    2950 5600
	-1   0    0    1   
$EndComp
Text Label 3300 5950 0    60   ~ 0
GPIO34
Text Label 3300 5850 0    60   ~ 0
GPIO35
Wire Wire Line
	3150 5850 3300 5850
Wire Wire Line
	3150 5950 3300 5950
Wire Notes Line
	3700 5125 2775 5125
Wire Wire Line
	3260 6325 3150 6325
Wire Wire Line
	3265 6225 3150 6225
Wire Wire Line
	3575 6125 3150 6125
Wire Wire Line
	3550 6455 3550 6425
Wire Wire Line
	3550 6425 3150 6425
Wire Notes Line
	750  7000 3750 7000
Wire Notes Line
	3750 7000 3750 7725
Wire Notes Line
	3750 7725 750  7725
Wire Notes Line
	750  7725 750  7000
Text Notes 850  7100 0    60   ~ 0
RGB - LED
$Comp
L LED D1
U 1 1
P 2095 1990
F 0 "D1" H 2095 2090 50  0000 C CNN
F 1 "LED" H 2095 1890 50  0000 C CNN
F 2 "" H 2095 1990 50  0001 C CNN
F 3 "" H 2095 1990 50  0001 C CNN
	1    2095 1990
	-1   0    0    1   
$EndComp
$Comp
L LED D5
U 1 1
P 1090 1430
F 0 "D5" H 1090 1530 50  0000 C CNN
F 1 "LED" H 1090 1330 50  0000 C CNN
F 2 "" H 1090 1430 50  0001 C CNN
F 3 "" H 1090 1430 50  0001 C CNN
	1    1090 1430
	0    -1   -1   0   
$EndComp
Wire Wire Line
	1090 1690 1090 1580
$Comp
L USB_OTG J1
U 1 1
P 890 4275
F 0 "J1" H 690 4725 50  0000 L CNN
F 1 "USB_OTG" H 690 4625 50  0000 L CNN
F 2 "" H 1040 4225 50  0001 C CNN
F 3 "" H 1040 4225 50  0001 C CNN
	1    890  4275
	1    0    0    -1  
$EndComp
$Comp
L GND #PWR036
U 1 1
P 2550 1550
F 0 "#PWR036" H 2550 1300 50  0001 C CNN
F 1 "GND" H 2550 1400 50  0000 C CNN
F 2 "" H 2550 1550 50  0001 C CNN
F 3 "" H 2550 1550 50  0001 C CNN
	1    2550 1550
	1    0    0    -1  
$EndComp
Wire Wire Line
	5800 1300 6625 1300
$EndSCHEMATC
